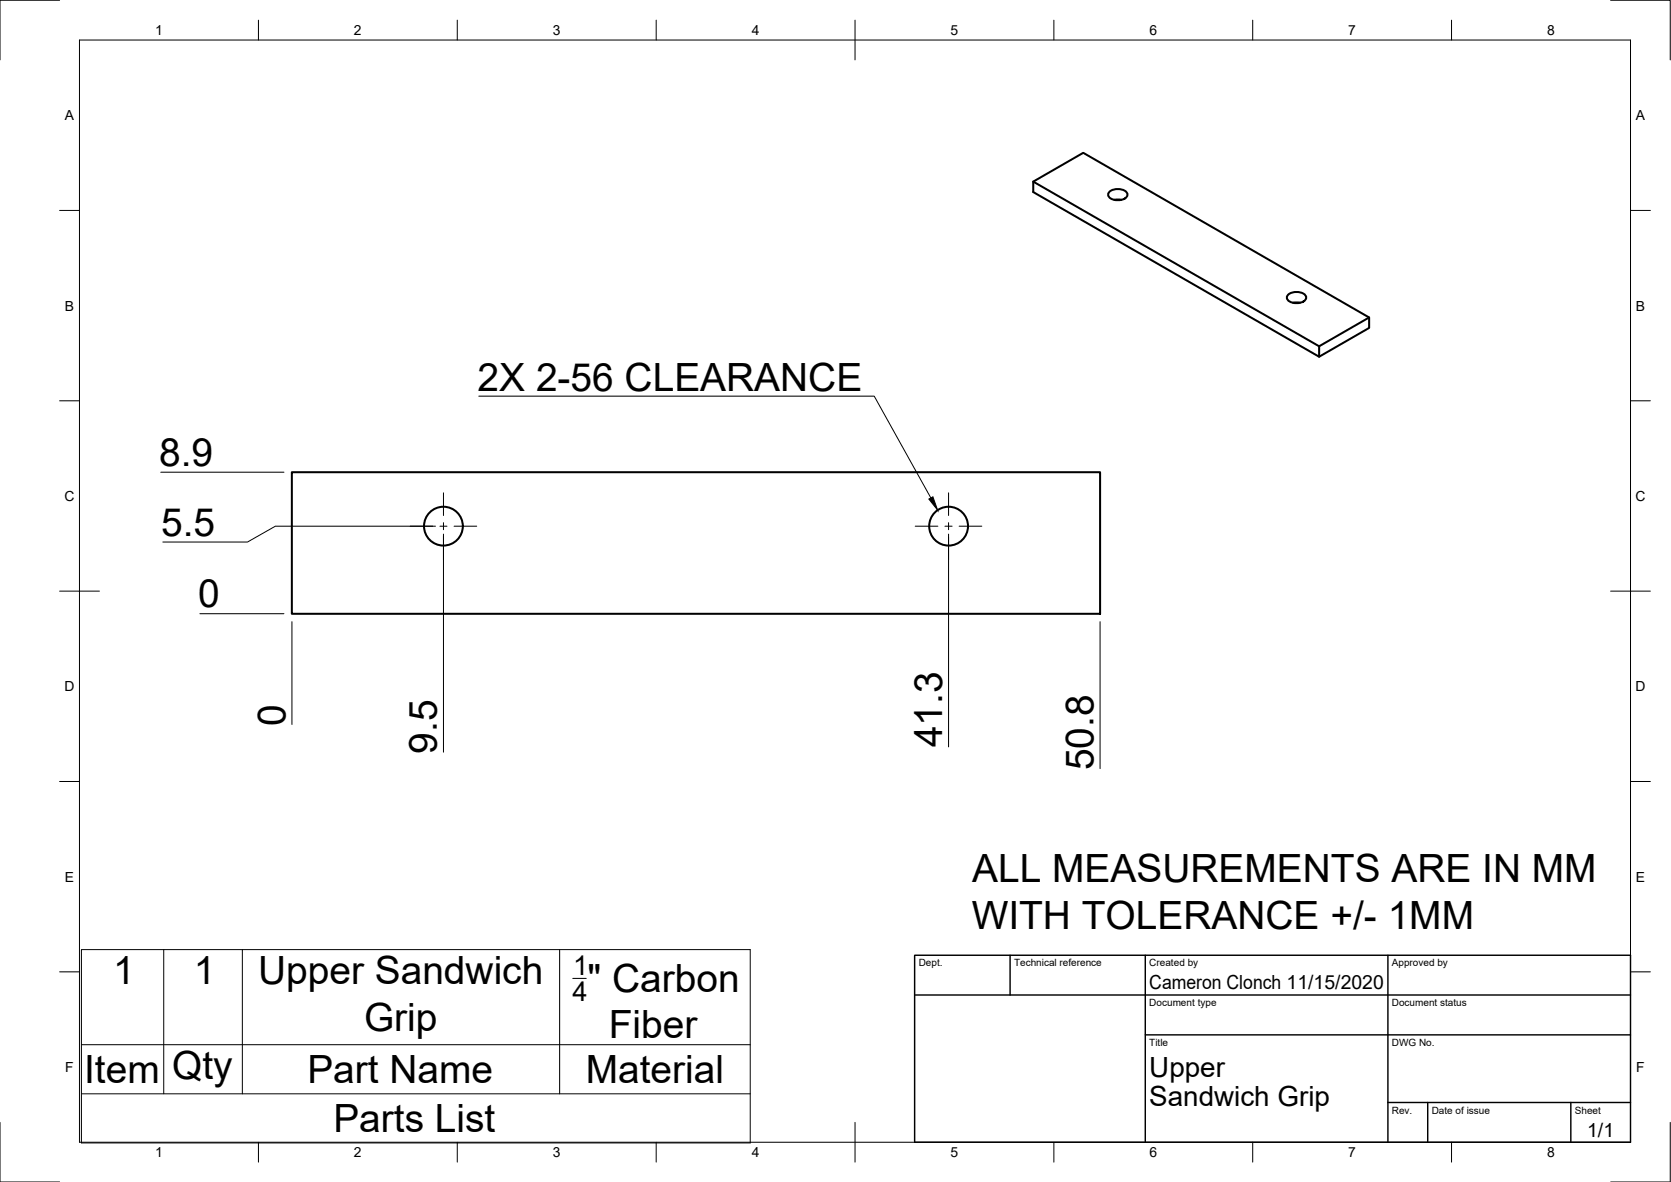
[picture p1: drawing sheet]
<svg xmlns="http://www.w3.org/2000/svg" width="420mm" height="297mm" viewBox="0 0 420 297" stroke-linecap="round" stroke-linejoin="round" font-family="sans-serif">
<!-- layer: Visible -->
<g fill="none" stroke="#000" stroke-width=".51">
<path d="M259.8 45.6l71.9 41.4M278.9 48.2a3.3 3.3 0 0 1 4.5 .4 1.53 1.53 0 0 1-1.7 1.7 2.59 2.59 0 0 1-3.1-1.4zM280.2 50.2h1.7M323.9 74.1a3.3 3.3 0 0 1 4.5 .3 1.53 1.53 0 0 1-1.8 1.7 2.59 2.59 0 0 1-3-1.3zM325.1 76.1h1.8M344.3 79.8l-12.6 7.2v2.6l-71.9-41.3v-2.7l12.6-7.2 71.9 41.4v2.6l-12.6 7.2M73.4 118.7h203.2v35.5h-203.2z"/>
<circle cx="111.5" cy="132.2" r="4.9"/>
<circle cx="238.5" cy="132.2" r="4.9"/>
</g>
<!-- layer: Border -->
<g fill="none" stroke="#000" stroke-width=".25">
<path d="M15 .1h-15v15M20 10.1h390v276.9h-390zM65 5.1v5M115 5.1v5M165 5.1v5M215 5.1v10M265 5.1v5M315 5.1v5M365 5.1v5M405 .1h15v15M15 52.9h5M410 52.9h5"/>
<path d="M15 100.7h5M410 100.7h5M15 148.6h10M405 148.6h10M15 196.4h5M410 196.4h5M15 244.2h5M410 244.2h5M0 282.1v14.9h15M65 287v5M115 287v5M165 287v5"/>
<path d="M215 282.1v9.9M265 287v5M315 287v5M365 287v5M420 282.1v14.9h-15"/>
</g>
<!-- layer: TitleBlock -->
<path d="M230 240.1h180v46.9h-180zM230 250h180M254 240.1v9.9M288 240.1v46.9M349 240.1v46.9M288 260.1h122M349 277.1h61M359 277.1v9.9M395 277.1v9.9" fill="none" stroke="#000" stroke-width=".36"/>
<!-- layer: BOM -->
<path d="M20.5 238.6h168.1v48.6h-168.1zM41.2 238.6v36.3M60.9 238.6v36.3M140.7 238.6v36.3M144 245.9h3.4M20.5 274.9h168.1M20.5 262.5h168.1" fill="none" stroke="#000" stroke-width=".25"/>
<!-- layer: Dimensions -->
<path d="M40.4 118.7h31M109.5 132.2h-40.3l-7 4h-21.3M111.5 134.2v54.8M238.5 134.2v53.5M50.2 154.2h21.2M73.4 156.2v25.9M276.6 156.2v37" fill="none" stroke="#000" stroke-width=".25"/>
<!-- layer: Center Lines -->
<path d="M103.1 132.2h5.7M110.6 132.2h1.8M111.5 123.9v5.6M111.5 131.3v1.8M111.5 134.9v5.7M114.2 132.2h5.7M230.1 132.2h5.7M237.6 132.2h1.8M238.5 123.9v5.6M238.5 131.3v1.8M238.5 134.9v5.7M241.2 132.2h5.7" fill="none" stroke="#000" stroke-width=".25"/>
<!-- layer: Annotations -->
<path d="M233.6 125.4l1-.6 1.2 3.4z" fill="#000" stroke="#000" stroke-width=".25"/>
<path d="M120.4 99.6h99.4l14.3 25.5" fill="none" stroke="#000" stroke-width=".25"/>
<g font-size="9.8">
<text x="120.1" y="98.2">2X 2-56 CLEARANCE</text>
<text x="40" y="117.1">8.9</text>
<text x="40.5" y="134.6">5.5</text>
<text x="49.8" y="152.6">0</text>
<text x="71.8" y="182.5" transform="rotate(-90 71.8 182.5)">0</text>
<text x="109.9" y="189.4" transform="rotate(-90 109.9 189.4)">9.5</text>
<text x="236.9" y="187.8" transform="rotate(-90 236.9 187.8)">41.3</text>
<text x="275" y="193.6" transform="rotate(-90 275 193.6)">50.8</text>
<text x="244.5" y="221.7">ALL MEASUREMENTS ARE IN MM</text>
<text x="244.3" y="233.5">WITH TOLERANCE +/- 1MM</text>
<text x="28.5" y="247.2">1</text>
<text x="48.7" y="247.2">1</text>
<text x="64.9" y="247.3">Upper Sandwich</text>
<text x="147.7" y="249.4">&quot; Carbon</text>
<text x="91.5" y="259">Grip</text>
<text x="153.1" y="260.9">Fiber</text>
<text x="21.2" y="272.1">Item</text>
<text x="43.3" y="271.2">Qty</text>
<text x="77.3" y="272.1">Part Name</text>
<text x="147.3" y="272.1">Material</text>
<text x="83.8" y="284.5">Parts List</text>
</g>
<g font-size="7">
<text x="289" y="270.6">Upper</text>
<text x="289" y="278.1">Sandwich Grip</text>
</g>
<g font-size="6.8">
<text x="144.1" y="245.1">1</text>
<text x="143.9" y="251.6">4</text>
</g>
<g font-size="4.9">
<text x="289" y="248.5">Cameron Clonch 11/15/2020</text>
<text x="399.1" y="285.7">1/1</text>
</g>
<g font-size="3.5">
<text x="39" y="8.8">1</text>
<text x="89" y="8.8">2</text>
<text x="139" y="8.8">3</text>
<text x="189" y="8.8">4</text>
<text x="239" y="8.8">5</text>
<text x="289" y="8.8">6</text>
<text x="339" y="8.8">7</text>
<text x="389" y="8.8">8</text>
<text x="16.3" y="30.2">A</text>
<text x="411.3" y="30.2">A</text>
<text x="16.3" y="78">B</text>
<text x="411.3" y="78">B</text>
<text x="16.2" y="125.9">C</text>
<text x="411.2" y="125.9">C</text>
<text x="16.2" y="173.7">D</text>
<text x="411.2" y="173.7">D</text>
<text x="16.3" y="221.6">E</text>
<text x="411.3" y="221.6">E</text>
<text x="16.4" y="269.4">F</text>
<text x="411.4" y="269.4">F</text>
<text x="39" y="290.8">1</text>
<text x="89" y="290.8">2</text>
<text x="139" y="290.8">3</text>
<text x="189" y="290.8">4</text>
<text x="239" y="290.8">5</text>
<text x="289" y="290.8">6</text>
<text x="339" y="290.8">7</text>
<text x="389" y="290.8">8</text>
</g>
<g font-size="2.5">
<text x="231" y="242.9">Dept.</text>
<text x="255" y="242.9">Technical reference</text>
<text x="289" y="242.9">Created by</text>
<text x="350" y="242.9">Approved by</text>
<text x="289" y="252.8">Document type</text>
<text x="350" y="252.8">Document status</text>
<text x="289" y="262.9">Title</text>
<text x="350" y="262.9">DWG No.</text>
<text x="350" y="279.9">Rev.</text>
<text x="360" y="279.9">Date of issue</text>
<text x="396" y="279.9">Sheet</text>
</g>
</svg>
